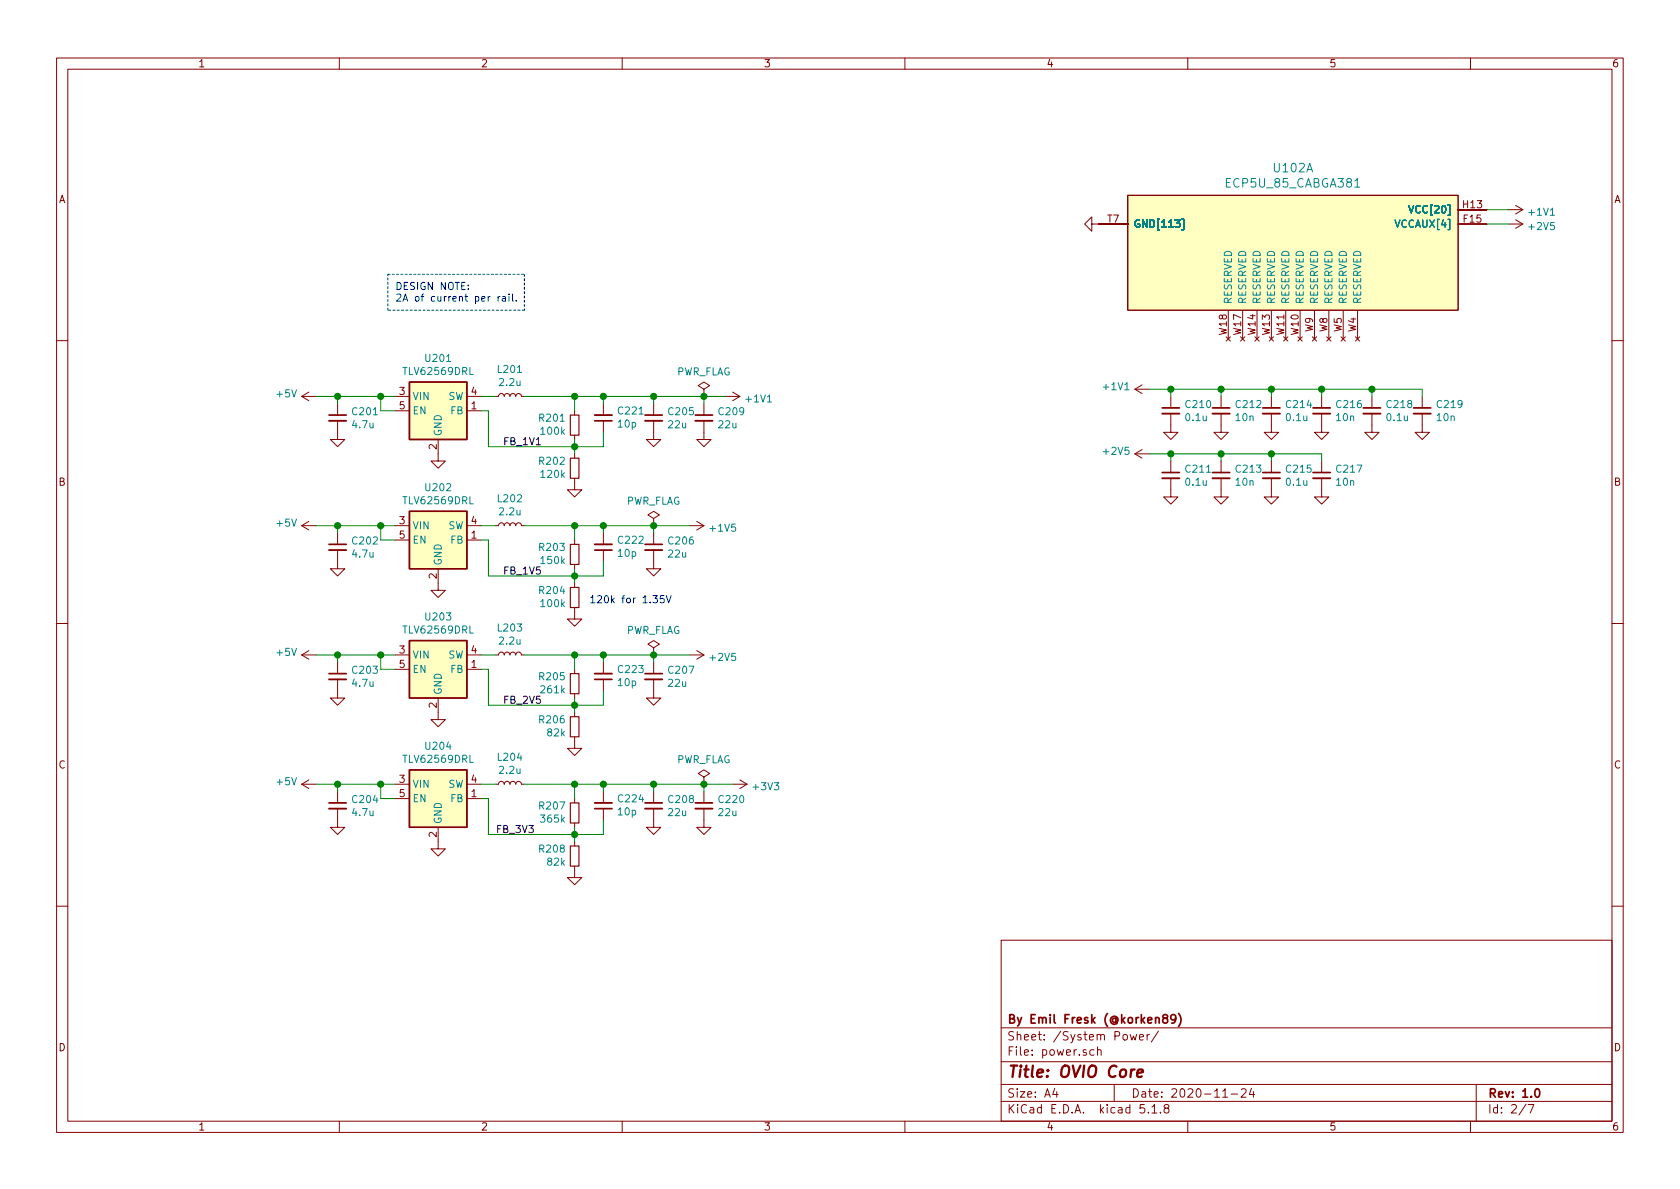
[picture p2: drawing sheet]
EESchema Schematic File Version 4
EELAYER 30 0
EELAYER END
$Descr A4 11693 8268
encoding utf-8
Sheet 2 7
Title "OVIO Core"
Date "2020-11-24"
Rev "1.0"
Comp "By Emil Fresk (@korken89)"
Comment1 ""
Comment2 ""
Comment3 ""
Comment4 ""
$EndDescr
$Comp
L Regulator_Switching:TLV62569DRL U201
U 1 1
P 3050 2850
F 0 "U201" H 3050 3217 50  0000 C CNN
F 1 "TLV62569DRL" H 3050 3126 50  0000 C CNN
F 2 "sot:SOT-563" H 3100 2600 50  0001 L CIN
F 3 "http://www.ti.com/lit/ds/symlink/tlv62569.pdf" H 2800 3300 50  0001 C CNN
	1    3050 2850
	1    0    0    -1  
$EndComp
$Comp
L Device:C_Small C?
U 1 1
P 4900 2900
AR Path="/60A28D29" Ref="C?"  Part="0" 
AR Path="/5D0C5174/60A28D29" Ref="C209"  Part="1" 
AR Path="/5D7D6E29/60A28D29" Ref="C?"  Part="1" 
F 0 "C209" H 4992 2946 50  0000 L CNN
F 1 "22u" H 4992 2855 50  0000 L CNN
F 2 "passive:C_0603" H 4900 2900 50  0001 C CNN
F 3 "~" H 4900 2900 50  0001 C CNN
	1    4900 2900
	1    0    0    -1  
$EndComp
$Comp
L Device:R_Small R?
U 1 1
P 4000 2950
AR Path="/5D80E8D8/60A2EF90" Ref="R?"  Part="1" 
AR Path="/5D421130/60A2EF90" Ref="R?"  Part="1" 
AR Path="/5D568428/60A2EF90" Ref="R?"  Part="1" 
AR Path="/60A2EF90" Ref="R?"  Part="1" 
AR Path="/5FCC988C/60A2EF90" Ref="R?"  Part="1" 
AR Path="/5D0C5174/60A2EF90" Ref="R201"  Part="1" 
F 0 "R201" H 3942 2904 50  0000 R CNN
F 1 "100k" H 3942 2995 50  0000 R CNN
F 2 "passive:R_0402" H 4000 2950 50  0001 C CNN
F 3 "~" H 4000 2950 50  0001 C CNN
	1    4000 2950
	1    0    0    1   
$EndComp
$Comp
L Device:R_Small R?
U 1 1
P 4000 3250
AR Path="/5D80E8D8/60A2FD5F" Ref="R?"  Part="1" 
AR Path="/5D421130/60A2FD5F" Ref="R?"  Part="1" 
AR Path="/5D568428/60A2FD5F" Ref="R?"  Part="1" 
AR Path="/60A2FD5F" Ref="R?"  Part="1" 
AR Path="/5FCC988C/60A2FD5F" Ref="R?"  Part="1" 
AR Path="/5D0C5174/60A2FD5F" Ref="R202"  Part="1" 
F 0 "R202" H 3942 3204 50  0000 R CNN
F 1 "120k" H 3942 3295 50  0000 R CNN
F 2 "passive:R_0402" H 4000 3250 50  0001 C CNN
F 3 "~" H 4000 3250 50  0001 C CNN
	1    4000 3250
	1    0    0    1   
$EndComp
Wire Wire Line
	3650 2750 4000 2750
Wire Wire Line
	3350 2750 3450 2750
Wire Wire Line
	4000 2850 4000 2750
Connection ~ 4000 2750
Wire Wire Line
	4000 2750 4200 2750
$Comp
L power:GND #PWR?
U 1 1
P 4000 3350
AR Path="/60A33E81" Ref="#PWR?"  Part="1" 
AR Path="/5D0C5174/60A33E81" Ref="#PWR0213"  Part="1" 
F 0 "#PWR0213" H 4000 3100 50  0001 C CNN
F 1 "GND" H 4005 3177 50  0001 C CNN
F 2 "" H 4000 3350 50  0001 C CNN
F 3 "" H 4000 3350 50  0001 C CNN
	1    4000 3350
	1    0    0    -1  
$EndComp
$Comp
L power:GND #PWR?
U 1 1
P 3050 3150
AR Path="/60A3409E" Ref="#PWR?"  Part="1" 
AR Path="/5D0C5174/60A3409E" Ref="#PWR0209"  Part="1" 
F 0 "#PWR0209" H 3050 2900 50  0001 C CNN
F 1 "GND" H 3055 2977 50  0001 C CNN
F 2 "" H 3050 3150 50  0001 C CNN
F 3 "" H 3050 3150 50  0001 C CNN
	1    3050 3150
	1    0    0    -1  
$EndComp
Wire Wire Line
	4000 3050 4000 3100
Wire Wire Line
	4000 3100 3400 3100
Wire Wire Line
	3400 3100 3400 2850
Wire Wire Line
	3400 2850 3350 2850
Connection ~ 4000 3100
Wire Wire Line
	4000 3100 4000 3150
$Comp
L Device:L_Small L201
U 1 1
P 3550 2750
F 0 "L201" V 3735 2750 50  0000 C CNN
F 1 "2.2u" V 3644 2750 50  0000 C CNN
F 2 "inductor:L_0806_2016Metric" H 3550 2750 50  0001 C CNN
F 3 "~" H 3550 2750 50  0001 C CNN
F 4 "‎CIGT201610EH2R2MNE‎" H 3550 2750 50  0001 C CNN "MFPN"
	1    3550 2750
	0    -1   -1   0   
$EndComp
Wire Wire Line
	2750 2850 2650 2850
Wire Wire Line
	2650 2850 2650 2750
Wire Wire Line
	2650 2750 2750 2750
Wire Wire Line
	2650 2750 2350 2750
Connection ~ 2650 2750
$Comp
L power:+1V1 #PWR0225
U 1 1
P 5050 2750
F 0 "#PWR0225" H 5050 2600 50  0001 C CNN
F 1 "+1V1" V 5065 2878 50  0000 L CNN
F 2 "" H 5050 2750 50  0001 C CNN
F 3 "" H 5050 2750 50  0001 C CNN
	1    5050 2750
	0    1    1    0   
$EndComp
$Comp
L power:+1V5 #PWR0221
U 1 1
P 4800 3650
F 0 "#PWR0221" H 4800 3500 50  0001 C CNN
F 1 "+1V5" V 4815 3778 50  0000 L CNN
F 2 "" H 4800 3650 50  0001 C CNN
F 3 "" H 4800 3650 50  0001 C CNN
	1    4800 3650
	0    1    1    0   
$EndComp
$Comp
L power:+2V5 #PWR0222
U 1 1
P 4800 4550
F 0 "#PWR0222" H 4800 4400 50  0001 C CNN
F 1 "+2V5" V 4815 4678 50  0000 L CNN
F 2 "" H 4800 4550 50  0001 C CNN
F 3 "" H 4800 4550 50  0001 C CNN
	1    4800 4550
	0    1    1    0   
$EndComp
$Comp
L power:+3V3 #PWR0223
U 1 1
P 5100 5450
F 0 "#PWR0223" H 5100 5300 50  0001 C CNN
F 1 "+3V3" V 5115 5578 50  0000 L CNN
F 2 "" H 5100 5450 50  0001 C CNN
F 3 "" H 5100 5450 50  0001 C CNN
	1    5100 5450
	0    1    1    0   
$EndComp
$Comp
L power:GND #PWR?
U 1 1
P 7650 1550
AR Path="/60AD8188" Ref="#PWR?"  Part="1" 
AR Path="/5D0C5174/60AD8188" Ref="#PWR0226"  Part="1" 
F 0 "#PWR0226" H 7650 1300 50  0001 C CNN
F 1 "GND" H 7655 1377 50  0001 C CNN
F 2 "" H 7650 1550 50  0001 C CNN
F 3 "" H 7650 1550 50  0001 C CNN
	1    7650 1550
	0    1    1    0   
$EndComp
$Comp
L power:+1V1 #PWR0227
U 1 1
P 10500 1450
F 0 "#PWR0227" H 10500 1300 50  0001 C CNN
F 1 "+1V1" V 10515 1578 50  0000 L CNN
F 2 "" H 10500 1450 50  0001 C CNN
F 3 "" H 10500 1450 50  0001 C CNN
	1    10500 1450
	0    1    1    0   
$EndComp
Wire Wire Line
	10500 1450 10350 1450
$Comp
L power:+2V5 #PWR0228
U 1 1
P 10500 1550
F 0 "#PWR0228" H 10500 1400 50  0001 C CNN
F 1 "+2V5" V 10515 1678 50  0000 L CNN
F 2 "" H 10500 1550 50  0001 C CNN
F 3 "" H 10500 1550 50  0001 C CNN
	1    10500 1550
	0    1    1    0   
$EndComp
Wire Wire Line
	10500 1550 10350 1550
$Comp
L power:+5V #PWR0201
U 1 1
P 2200 2750
F 0 "#PWR0201" H 2200 2600 50  0001 C CNN
F 1 "+5V" V 2215 2878 50  0000 L CNN
F 2 "" H 2200 2750 50  0001 C CNN
F 3 "" H 2200 2750 50  0001 C CNN
	1    2200 2750
	0    -1   -1   0   
$EndComp
$Comp
L Lattice_ECP5_FPGA:ECP5U_85_CABGA381 U?
U 1 1
P 9450 2350
AR Path="/5FE7BAD2" Ref="U?"  Part="1" 
AR Path="/5D0C5174/5FE7BAD2" Ref="U102"  Part="1" 
F 0 "U102" V 10637 1900 60  0000 C CNN
F 1 "ECP5U_85_CABGA381" V 10531 1900 60  0000 C CNN
F 2 "bga:caBGA_381_17x17" H 9600 2400 60  0001 R CNN
F 3 "" H 9600 2200 60  0001 R CNN
F 4 "ECP5U_85" H 9600 2300 60  0001 R CNN "manf#"
	1    9450 2350
	0    1    -1   0   
$EndComp
$Comp
L Device:C_Small C?
U 1 1
P 2350 2900
AR Path="/60AF7125" Ref="C?"  Part="0" 
AR Path="/5D0C5174/60AF7125" Ref="C201"  Part="1" 
AR Path="/5D421130/60AF7125" Ref="C?"  Part="1" 
AR Path="/5D568428/60AF7125" Ref="C?"  Part="1" 
AR Path="/5FCC988C/60AF7125" Ref="C?"  Part="1" 
F 0 "C201" H 2442 2946 50  0000 L CNN
F 1 "4.7u" H 2442 2855 50  0000 L CNN
F 2 "passive:C_0603" H 2350 2900 50  0001 C CNN
F 3 "~" H 2350 2900 50  0001 C CNN
	1    2350 2900
	1    0    0    -1  
$EndComp
Wire Wire Line
	2350 2800 2350 2750
Connection ~ 2350 2750
Wire Wire Line
	2350 2750 2200 2750
$Comp
L power:GND #PWR?
U 1 1
P 2350 3000
AR Path="/60AF79FC" Ref="#PWR?"  Part="1" 
AR Path="/5D0C5174/60AF79FC" Ref="#PWR0205"  Part="1" 
F 0 "#PWR0205" H 2350 2750 50  0001 C CNN
F 1 "GND" H 2355 2827 50  0001 C CNN
F 2 "" H 2350 3000 50  0001 C CNN
F 3 "" H 2350 3000 50  0001 C CNN
	1    2350 3000
	1    0    0    -1  
$EndComp
$Comp
L Device:C_Small C?
U 1 1
P 4550 2900
AR Path="/60AF80E5" Ref="C?"  Part="0" 
AR Path="/5D0C5174/60AF80E5" Ref="C205"  Part="1" 
AR Path="/5D7D6E29/60AF80E5" Ref="C?"  Part="1" 
F 0 "C205" H 4642 2946 50  0000 L CNN
F 1 "22u" H 4642 2855 50  0000 L CNN
F 2 "passive:C_0603" H 4550 2900 50  0001 C CNN
F 3 "~" H 4550 2900 50  0001 C CNN
	1    4550 2900
	1    0    0    -1  
$EndComp
$Comp
L power:GND #PWR?
U 1 1
P 4550 3000
AR Path="/60AF8FA7" Ref="#PWR?"  Part="1" 
AR Path="/5D0C5174/60AF8FA7" Ref="#PWR0217"  Part="1" 
F 0 "#PWR0217" H 4550 2750 50  0001 C CNN
F 1 "GND" H 4555 2827 50  0001 C CNN
F 2 "" H 4550 3000 50  0001 C CNN
F 3 "" H 4550 3000 50  0001 C CNN
	1    4550 3000
	1    0    0    -1  
$EndComp
$Comp
L power:GND #PWR?
U 1 1
P 4900 3000
AR Path="/60AF9281" Ref="#PWR?"  Part="1" 
AR Path="/5D0C5174/60AF9281" Ref="#PWR0224"  Part="1" 
F 0 "#PWR0224" H 4900 2750 50  0001 C CNN
F 1 "GND" H 4905 2827 50  0001 C CNN
F 2 "" H 4900 3000 50  0001 C CNN
F 3 "" H 4900 3000 50  0001 C CNN
	1    4900 3000
	1    0    0    -1  
$EndComp
Wire Wire Line
	4550 2800 4550 2750
Connection ~ 4550 2750
Wire Wire Line
	4550 2750 4900 2750
Wire Wire Line
	4900 2800 4900 2750
Connection ~ 4900 2750
Wire Wire Line
	4900 2750 5050 2750
$Comp
L Regulator_Switching:TLV62569DRL U202
U 1 1
P 3050 3750
F 0 "U202" H 3050 4117 50  0000 C CNN
F 1 "TLV62569DRL" H 3050 4026 50  0000 C CNN
F 2 "sot:SOT-563" H 3100 3500 50  0001 L CIN
F 3 "http://www.ti.com/lit/ds/symlink/tlv62569.pdf" H 2800 4200 50  0001 C CNN
	1    3050 3750
	1    0    0    -1  
$EndComp
$Comp
L Device:R_Small R?
U 1 1
P 4000 3850
AR Path="/5D80E8D8/60AFFDE3" Ref="R?"  Part="1" 
AR Path="/5D421130/60AFFDE3" Ref="R?"  Part="1" 
AR Path="/5D568428/60AFFDE3" Ref="R?"  Part="1" 
AR Path="/60AFFDE3" Ref="R?"  Part="1" 
AR Path="/5FCC988C/60AFFDE3" Ref="R?"  Part="1" 
AR Path="/5D0C5174/60AFFDE3" Ref="R203"  Part="1" 
F 0 "R203" H 3942 3804 50  0000 R CNN
F 1 "150k" H 3942 3895 50  0000 R CNN
F 2 "passive:R_0402" H 4000 3850 50  0001 C CNN
F 3 "~" H 4000 3850 50  0001 C CNN
	1    4000 3850
	1    0    0    1   
$EndComp
$Comp
L Device:R_Small R?
U 1 1
P 4000 4150
AR Path="/5D80E8D8/60AFFDE9" Ref="R?"  Part="1" 
AR Path="/5D421130/60AFFDE9" Ref="R?"  Part="1" 
AR Path="/5D568428/60AFFDE9" Ref="R?"  Part="1" 
AR Path="/60AFFDE9" Ref="R?"  Part="1" 
AR Path="/5FCC988C/60AFFDE9" Ref="R?"  Part="1" 
AR Path="/5D0C5174/60AFFDE9" Ref="R204"  Part="1" 
F 0 "R204" H 3942 4104 50  0000 R CNN
F 1 "100k" H 3942 4195 50  0000 R CNN
F 2 "passive:R_0402" H 4000 4150 50  0001 C CNN
F 3 "~" H 4000 4150 50  0001 C CNN
	1    4000 4150
	1    0    0    1   
$EndComp
Wire Wire Line
	3650 3650 4000 3650
Wire Wire Line
	3350 3650 3450 3650
Wire Wire Line
	4000 3750 4000 3650
Connection ~ 4000 3650
Wire Wire Line
	4000 3650 4200 3650
$Comp
L power:GND #PWR?
U 1 1
P 4000 4250
AR Path="/60AFFDF4" Ref="#PWR?"  Part="1" 
AR Path="/5D0C5174/60AFFDF4" Ref="#PWR0214"  Part="1" 
F 0 "#PWR0214" H 4000 4000 50  0001 C CNN
F 1 "GND" H 4005 4077 50  0001 C CNN
F 2 "" H 4000 4250 50  0001 C CNN
F 3 "" H 4000 4250 50  0001 C CNN
	1    4000 4250
	1    0    0    -1  
$EndComp
$Comp
L power:GND #PWR?
U 1 1
P 3050 4050
AR Path="/60AFFDFA" Ref="#PWR?"  Part="1" 
AR Path="/5D0C5174/60AFFDFA" Ref="#PWR0210"  Part="1" 
F 0 "#PWR0210" H 3050 3800 50  0001 C CNN
F 1 "GND" H 3055 3877 50  0001 C CNN
F 2 "" H 3050 4050 50  0001 C CNN
F 3 "" H 3050 4050 50  0001 C CNN
	1    3050 4050
	1    0    0    -1  
$EndComp
Wire Wire Line
	4000 3950 4000 4000
Wire Wire Line
	4000 4000 3400 4000
Wire Wire Line
	3400 4000 3400 3750
Wire Wire Line
	3400 3750 3350 3750
Connection ~ 4000 4000
Wire Wire Line
	4000 4000 4000 4050
$Comp
L Device:L_Small L202
U 1 1
P 3550 3650
F 0 "L202" V 3735 3650 50  0000 C CNN
F 1 "2.2u" V 3644 3650 50  0000 C CNN
F 2 "inductor:L_0806_2016Metric" H 3550 3650 50  0001 C CNN
F 3 "~" H 3550 3650 50  0001 C CNN
F 4 "‎CIGT201610EH2R2MNE‎" H 3550 3650 50  0001 C CNN "MFPN"
	1    3550 3650
	0    -1   -1   0   
$EndComp
Wire Wire Line
	2750 3750 2650 3750
Wire Wire Line
	2650 3750 2650 3650
Wire Wire Line
	2650 3650 2750 3650
Wire Wire Line
	2650 3650 2350 3650
Connection ~ 2650 3650
$Comp
L power:+5V #PWR0202
U 1 1
P 2200 3650
F 0 "#PWR0202" H 2200 3500 50  0001 C CNN
F 1 "+5V" V 2215 3778 50  0000 L CNN
F 2 "" H 2200 3650 50  0001 C CNN
F 3 "" H 2200 3650 50  0001 C CNN
	1    2200 3650
	0    -1   -1   0   
$EndComp
$Comp
L Device:C_Small C?
U 1 1
P 2350 3800
AR Path="/60AFFE1D" Ref="C?"  Part="0" 
AR Path="/5D0C5174/60AFFE1D" Ref="C202"  Part="1" 
AR Path="/5D421130/60AFFE1D" Ref="C?"  Part="1" 
AR Path="/5D568428/60AFFE1D" Ref="C?"  Part="1" 
AR Path="/5FCC988C/60AFFE1D" Ref="C?"  Part="1" 
F 0 "C202" H 2442 3846 50  0000 L CNN
F 1 "4.7u" H 2442 3755 50  0000 L CNN
F 2 "passive:C_0603" H 2350 3800 50  0001 C CNN
F 3 "~" H 2350 3800 50  0001 C CNN
	1    2350 3800
	1    0    0    -1  
$EndComp
Wire Wire Line
	2350 3700 2350 3650
Connection ~ 2350 3650
Wire Wire Line
	2350 3650 2200 3650
$Comp
L power:GND #PWR?
U 1 1
P 2350 3900
AR Path="/60AFFE26" Ref="#PWR?"  Part="1" 
AR Path="/5D0C5174/60AFFE26" Ref="#PWR0206"  Part="1" 
F 0 "#PWR0206" H 2350 3650 50  0001 C CNN
F 1 "GND" H 2355 3727 50  0001 C CNN
F 2 "" H 2350 3900 50  0001 C CNN
F 3 "" H 2350 3900 50  0001 C CNN
	1    2350 3900
	1    0    0    -1  
$EndComp
$Comp
L Device:C_Small C?
U 1 1
P 4550 3800
AR Path="/60AFFE2C" Ref="C?"  Part="0" 
AR Path="/5D0C5174/60AFFE2C" Ref="C206"  Part="1" 
AR Path="/5D7D6E29/60AFFE2C" Ref="C?"  Part="1" 
F 0 "C206" H 4642 3846 50  0000 L CNN
F 1 "22u" H 4642 3755 50  0000 L CNN
F 2 "passive:C_0603" H 4550 3800 50  0001 C CNN
F 3 "~" H 4550 3800 50  0001 C CNN
	1    4550 3800
	1    0    0    -1  
$EndComp
$Comp
L power:GND #PWR?
U 1 1
P 4550 3900
AR Path="/60AFFE32" Ref="#PWR?"  Part="1" 
AR Path="/5D0C5174/60AFFE32" Ref="#PWR0218"  Part="1" 
F 0 "#PWR0218" H 4550 3650 50  0001 C CNN
F 1 "GND" H 4555 3727 50  0001 C CNN
F 2 "" H 4550 3900 50  0001 C CNN
F 3 "" H 4550 3900 50  0001 C CNN
	1    4550 3900
	1    0    0    -1  
$EndComp
Wire Wire Line
	4550 3700 4550 3650
$Comp
L Regulator_Switching:TLV62569DRL U203
U 1 1
P 3050 4650
F 0 "U203" H 3050 5017 50  0000 C CNN
F 1 "TLV62569DRL" H 3050 4926 50  0000 C CNN
F 2 "sot:SOT-563" H 3100 4400 50  0001 L CIN
F 3 "http://www.ti.com/lit/ds/symlink/tlv62569.pdf" H 2800 5100 50  0001 C CNN
	1    3050 4650
	1    0    0    -1  
$EndComp
$Comp
L Device:R_Small R?
U 1 1
P 4000 4750
AR Path="/5D80E8D8/60B063D3" Ref="R?"  Part="1" 
AR Path="/5D421130/60B063D3" Ref="R?"  Part="1" 
AR Path="/5D568428/60B063D3" Ref="R?"  Part="1" 
AR Path="/60B063D3" Ref="R?"  Part="1" 
AR Path="/5FCC988C/60B063D3" Ref="R?"  Part="1" 
AR Path="/5D0C5174/60B063D3" Ref="R205"  Part="1" 
F 0 "R205" H 3942 4704 50  0000 R CNN
F 1 "261k" H 3942 4795 50  0000 R CNN
F 2 "passive:R_0402" H 4000 4750 50  0001 C CNN
F 3 "~" H 4000 4750 50  0001 C CNN
	1    4000 4750
	1    0    0    1   
$EndComp
$Comp
L Device:R_Small R?
U 1 1
P 4000 5050
AR Path="/5D80E8D8/60B063D9" Ref="R?"  Part="1" 
AR Path="/5D421130/60B063D9" Ref="R?"  Part="1" 
AR Path="/5D568428/60B063D9" Ref="R?"  Part="1" 
AR Path="/60B063D9" Ref="R?"  Part="1" 
AR Path="/5FCC988C/60B063D9" Ref="R?"  Part="1" 
AR Path="/5D0C5174/60B063D9" Ref="R206"  Part="1" 
F 0 "R206" H 3942 5004 50  0000 R CNN
F 1 "82k" H 3942 5095 50  0000 R CNN
F 2 "passive:R_0402" H 4000 5050 50  0001 C CNN
F 3 "~" H 4000 5050 50  0001 C CNN
	1    4000 5050
	1    0    0    1   
$EndComp
Wire Wire Line
	3650 4550 4000 4550
Wire Wire Line
	3350 4550 3450 4550
Wire Wire Line
	4000 4650 4000 4550
Connection ~ 4000 4550
Wire Wire Line
	4000 4550 4200 4550
$Comp
L power:GND #PWR?
U 1 1
P 4000 5150
AR Path="/60B063E4" Ref="#PWR?"  Part="1" 
AR Path="/5D0C5174/60B063E4" Ref="#PWR0215"  Part="1" 
F 0 "#PWR0215" H 4000 4900 50  0001 C CNN
F 1 "GND" H 4005 4977 50  0001 C CNN
F 2 "" H 4000 5150 50  0001 C CNN
F 3 "" H 4000 5150 50  0001 C CNN
	1    4000 5150
	1    0    0    -1  
$EndComp
$Comp
L power:GND #PWR?
U 1 1
P 3050 4950
AR Path="/60B063EA" Ref="#PWR?"  Part="1" 
AR Path="/5D0C5174/60B063EA" Ref="#PWR0211"  Part="1" 
F 0 "#PWR0211" H 3050 4700 50  0001 C CNN
F 1 "GND" H 3055 4777 50  0001 C CNN
F 2 "" H 3050 4950 50  0001 C CNN
F 3 "" H 3050 4950 50  0001 C CNN
	1    3050 4950
	1    0    0    -1  
$EndComp
Wire Wire Line
	4000 4850 4000 4900
Wire Wire Line
	4000 4900 3400 4900
Wire Wire Line
	3400 4900 3400 4650
Wire Wire Line
	3400 4650 3350 4650
Connection ~ 4000 4900
Wire Wire Line
	4000 4900 4000 4950
$Comp
L Device:L_Small L203
U 1 1
P 3550 4550
F 0 "L203" V 3735 4550 50  0000 C CNN
F 1 "2.2u" V 3644 4550 50  0000 C CNN
F 2 "inductor:L_0806_2016Metric" H 3550 4550 50  0001 C CNN
F 3 "~" H 3550 4550 50  0001 C CNN
F 4 "‎CIGT201610EH2R2MNE‎" H 3550 4550 50  0001 C CNN "MFPN"
	1    3550 4550
	0    -1   -1   0   
$EndComp
Wire Wire Line
	2750 4650 2650 4650
Wire Wire Line
	2650 4650 2650 4550
Wire Wire Line
	2650 4550 2750 4550
Wire Wire Line
	2650 4550 2350 4550
Connection ~ 2650 4550
$Comp
L power:+5V #PWR0203
U 1 1
P 2200 4550
F 0 "#PWR0203" H 2200 4400 50  0001 C CNN
F 1 "+5V" V 2215 4678 50  0000 L CNN
F 2 "" H 2200 4550 50  0001 C CNN
F 3 "" H 2200 4550 50  0001 C CNN
	1    2200 4550
	0    -1   -1   0   
$EndComp
$Comp
L Device:C_Small C?
U 1 1
P 2350 4700
AR Path="/60B06407" Ref="C?"  Part="0" 
AR Path="/5D0C5174/60B06407" Ref="C203"  Part="1" 
AR Path="/5D421130/60B06407" Ref="C?"  Part="1" 
AR Path="/5D568428/60B06407" Ref="C?"  Part="1" 
AR Path="/5FCC988C/60B06407" Ref="C?"  Part="1" 
F 0 "C203" H 2442 4746 50  0000 L CNN
F 1 "4.7u" H 2442 4655 50  0000 L CNN
F 2 "passive:C_0603" H 2350 4700 50  0001 C CNN
F 3 "~" H 2350 4700 50  0001 C CNN
	1    2350 4700
	1    0    0    -1  
$EndComp
Wire Wire Line
	2350 4600 2350 4550
Connection ~ 2350 4550
Wire Wire Line
	2350 4550 2200 4550
$Comp
L power:GND #PWR?
U 1 1
P 2350 4800
AR Path="/60B06410" Ref="#PWR?"  Part="1" 
AR Path="/5D0C5174/60B06410" Ref="#PWR0207"  Part="1" 
F 0 "#PWR0207" H 2350 4550 50  0001 C CNN
F 1 "GND" H 2355 4627 50  0001 C CNN
F 2 "" H 2350 4800 50  0001 C CNN
F 3 "" H 2350 4800 50  0001 C CNN
	1    2350 4800
	1    0    0    -1  
$EndComp
$Comp
L Device:C_Small C?
U 1 1
P 4550 4700
AR Path="/60B06416" Ref="C?"  Part="0" 
AR Path="/5D0C5174/60B06416" Ref="C207"  Part="1" 
AR Path="/5D7D6E29/60B06416" Ref="C?"  Part="1" 
F 0 "C207" H 4642 4746 50  0000 L CNN
F 1 "22u" H 4642 4655 50  0000 L CNN
F 2 "passive:C_0603" H 4550 4700 50  0001 C CNN
F 3 "~" H 4550 4700 50  0001 C CNN
	1    4550 4700
	1    0    0    -1  
$EndComp
$Comp
L power:GND #PWR?
U 1 1
P 4550 4800
AR Path="/60B0641C" Ref="#PWR?"  Part="1" 
AR Path="/5D0C5174/60B0641C" Ref="#PWR0219"  Part="1" 
F 0 "#PWR0219" H 4550 4550 50  0001 C CNN
F 1 "GND" H 4555 4627 50  0001 C CNN
F 2 "" H 4550 4800 50  0001 C CNN
F 3 "" H 4550 4800 50  0001 C CNN
	1    4550 4800
	1    0    0    -1  
$EndComp
Wire Wire Line
	4550 4600 4550 4550
$Comp
L Regulator_Switching:TLV62569DRL U204
U 1 1
P 3050 5550
F 0 "U204" H 3050 5917 50  0000 C CNN
F 1 "TLV62569DRL" H 3050 5826 50  0000 C CNN
F 2 "sot:SOT-563" H 3100 5300 50  0001 L CIN
F 3 "http://www.ti.com/lit/ds/symlink/tlv62569.pdf" H 2800 6000 50  0001 C CNN
	1    3050 5550
	1    0    0    -1  
$EndComp
$Comp
L Device:R_Small R?
U 1 1
P 4000 5650
AR Path="/5D80E8D8/60B0A008" Ref="R?"  Part="1" 
AR Path="/5D421130/60B0A008" Ref="R?"  Part="1" 
AR Path="/5D568428/60B0A008" Ref="R?"  Part="1" 
AR Path="/60B0A008" Ref="R?"  Part="1" 
AR Path="/5FCC988C/60B0A008" Ref="R?"  Part="1" 
AR Path="/5D0C5174/60B0A008" Ref="R207"  Part="1" 
F 0 "R207" H 3942 5604 50  0000 R CNN
F 1 "365k" H 3942 5695 50  0000 R CNN
F 2 "passive:R_0402" H 4000 5650 50  0001 C CNN
F 3 "~" H 4000 5650 50  0001 C CNN
	1    4000 5650
	1    0    0    1   
$EndComp
Wire Wire Line
	3650 5450 4000 5450
Wire Wire Line
	3350 5450 3450 5450
Wire Wire Line
	4000 5550 4000 5450
Connection ~ 4000 5450
Wire Wire Line
	4000 5450 4200 5450
$Comp
L power:GND #PWR?
U 1 1
P 4000 6050
AR Path="/60B0A019" Ref="#PWR?"  Part="1" 
AR Path="/5D0C5174/60B0A019" Ref="#PWR0216"  Part="1" 
F 0 "#PWR0216" H 4000 5800 50  0001 C CNN
F 1 "GND" H 4005 5877 50  0001 C CNN
F 2 "" H 4000 6050 50  0001 C CNN
F 3 "" H 4000 6050 50  0001 C CNN
	1    4000 6050
	1    0    0    -1  
$EndComp
$Comp
L power:GND #PWR?
U 1 1
P 3050 5850
AR Path="/60B0A01F" Ref="#PWR?"  Part="1" 
AR Path="/5D0C5174/60B0A01F" Ref="#PWR0212"  Part="1" 
F 0 "#PWR0212" H 3050 5600 50  0001 C CNN
F 1 "GND" H 3055 5677 50  0001 C CNN
F 2 "" H 3050 5850 50  0001 C CNN
F 3 "" H 3050 5850 50  0001 C CNN
	1    3050 5850
	1    0    0    -1  
$EndComp
Wire Wire Line
	4000 5750 4000 5800
Wire Wire Line
	4000 5800 3400 5800
Wire Wire Line
	3400 5800 3400 5550
Wire Wire Line
	3400 5550 3350 5550
Connection ~ 4000 5800
Wire Wire Line
	4000 5800 4000 5850
$Comp
L Device:L_Small L204
U 1 1
P 3550 5450
F 0 "L204" V 3735 5450 50  0000 C CNN
F 1 "2.2u" V 3644 5450 50  0000 C CNN
F 2 "inductor:L_0806_2016Metric" H 3550 5450 50  0001 C CNN
F 3 "~" H 3550 5450 50  0001 C CNN
F 4 "‎CIGT201610EH2R2MNE‎" H 3550 5450 50  0001 C CNN "MFPN"
	1    3550 5450
	0    -1   -1   0   
$EndComp
Wire Wire Line
	2750 5550 2650 5550
Wire Wire Line
	2650 5550 2650 5450
Wire Wire Line
	2650 5450 2750 5450
Wire Wire Line
	2650 5450 2350 5450
Connection ~ 2650 5450
$Comp
L power:+5V #PWR0204
U 1 1
P 2200 5450
F 0 "#PWR0204" H 2200 5300 50  0001 C CNN
F 1 "+5V" V 2215 5578 50  0000 L CNN
F 2 "" H 2200 5450 50  0001 C CNN
F 3 "" H 2200 5450 50  0001 C CNN
	1    2200 5450
	0    -1   -1   0   
$EndComp
$Comp
L Device:C_Small C?
U 1 1
P 2350 5600
AR Path="/60B0A03C" Ref="C?"  Part="0" 
AR Path="/5D0C5174/60B0A03C" Ref="C204"  Part="1" 
AR Path="/5D421130/60B0A03C" Ref="C?"  Part="1" 
AR Path="/5D568428/60B0A03C" Ref="C?"  Part="1" 
AR Path="/5FCC988C/60B0A03C" Ref="C?"  Part="1" 
F 0 "C204" H 2442 5646 50  0000 L CNN
F 1 "4.7u" H 2442 5555 50  0000 L CNN
F 2 "passive:C_0603" H 2350 5600 50  0001 C CNN
F 3 "~" H 2350 5600 50  0001 C CNN
	1    2350 5600
	1    0    0    -1  
$EndComp
Wire Wire Line
	2350 5500 2350 5450
Connection ~ 2350 5450
Wire Wire Line
	2350 5450 2200 5450
$Comp
L power:GND #PWR?
U 1 1
P 2350 5700
AR Path="/60B0A045" Ref="#PWR?"  Part="1" 
AR Path="/5D0C5174/60B0A045" Ref="#PWR0208"  Part="1" 
F 0 "#PWR0208" H 2350 5450 50  0001 C CNN
F 1 "GND" H 2355 5527 50  0001 C CNN
F 2 "" H 2350 5700 50  0001 C CNN
F 3 "" H 2350 5700 50  0001 C CNN
	1    2350 5700
	1    0    0    -1  
$EndComp
$Comp
L Device:C_Small C?
U 1 1
P 4550 5600
AR Path="/60B0A04B" Ref="C?"  Part="0" 
AR Path="/5D0C5174/60B0A04B" Ref="C208"  Part="1" 
AR Path="/5D7D6E29/60B0A04B" Ref="C?"  Part="1" 
F 0 "C208" H 4642 5646 50  0000 L CNN
F 1 "22u" H 4642 5555 50  0000 L CNN
F 2 "passive:C_0603" H 4550 5600 50  0001 C CNN
F 3 "~" H 4550 5600 50  0001 C CNN
	1    4550 5600
	1    0    0    -1  
$EndComp
$Comp
L power:GND #PWR?
U 1 1
P 4550 5700
AR Path="/60B0A051" Ref="#PWR?"  Part="1" 
AR Path="/5D0C5174/60B0A051" Ref="#PWR0220"  Part="1" 
F 0 "#PWR0220" H 4550 5450 50  0001 C CNN
F 1 "GND" H 4555 5527 50  0001 C CNN
F 2 "" H 4550 5700 50  0001 C CNN
F 3 "" H 4550 5700 50  0001 C CNN
	1    4550 5700
	1    0    0    -1  
$EndComp
Wire Wire Line
	4550 5500 4550 5450
Wire Wire Line
	4550 3650 4800 3650
Connection ~ 4550 3650
Wire Wire Line
	4800 4550 4550 4550
Connection ~ 4550 4550
Wire Wire Line
	5100 5450 4900 5450
Connection ~ 4550 5450
$Comp
L Device:C_Small C?
U 1 1
P 8150 2850
AR Path="/61316B1C" Ref="C?"  Part="0" 
AR Path="/5D0C5174/61316B1C" Ref="C210"  Part="1" 
AR Path="/5D7D6E29/61316B1C" Ref="C?"  Part="1" 
F 0 "C210" H 8242 2896 50  0000 L CNN
F 1 "0.1u" H 8242 2805 50  0000 L CNN
F 2 "passive:C_0402" H 8150 2850 50  0001 C CNN
F 3 "~" H 8150 2850 50  0001 C CNN
	1    8150 2850
	1    0    0    -1  
$EndComp
$Comp
L Device:C_Small C?
U 1 1
P 8500 2850
AR Path="/61316B22" Ref="C?"  Part="0" 
AR Path="/5D0C5174/61316B22" Ref="C212"  Part="1" 
AR Path="/5D7D6E29/61316B22" Ref="C?"  Part="1" 
F 0 "C212" H 8592 2896 50  0000 L CNN
F 1 "10n" H 8592 2805 50  0000 L CNN
F 2 "passive:C_0402" H 8500 2850 50  0001 C CNN
F 3 "~" H 8500 2850 50  0001 C CNN
	1    8500 2850
	1    0    0    -1  
$EndComp
$Comp
L power:GND #PWR?
U 1 1
P 8150 2950
AR Path="/61316B28" Ref="#PWR?"  Part="1" 
AR Path="/5D0C5174/61316B28" Ref="#PWR0231"  Part="1" 
AR Path="/5D7D6E29/61316B28" Ref="#PWR?"  Part="1" 
F 0 "#PWR0231" H 8150 2700 50  0001 C CNN
F 1 "GND" H 8155 2777 50  0001 C CNN
F 2 "" H 8150 2950 50  0001 C CNN
F 3 "" H 8150 2950 50  0001 C CNN
	1    8150 2950
	1    0    0    -1  
$EndComp
$Comp
L power:GND #PWR?
U 1 1
P 8500 2950
AR Path="/61316B2E" Ref="#PWR?"  Part="1" 
AR Path="/5D0C5174/61316B2E" Ref="#PWR0233"  Part="1" 
AR Path="/5D7D6E29/61316B2E" Ref="#PWR?"  Part="1" 
F 0 "#PWR0233" H 8500 2700 50  0001 C CNN
F 1 "GND" H 8505 2777 50  0001 C CNN
F 2 "" H 8500 2950 50  0001 C CNN
F 3 "" H 8500 2950 50  0001 C CNN
	1    8500 2950
	1    0    0    -1  
$EndComp
$Comp
L Device:C_Small C?
U 1 1
P 8850 2850
AR Path="/61316B34" Ref="C?"  Part="0" 
AR Path="/5D0C5174/61316B34" Ref="C214"  Part="1" 
AR Path="/5D7D6E29/61316B34" Ref="C?"  Part="1" 
F 0 "C214" H 8942 2896 50  0000 L CNN
F 1 "0.1u" H 8942 2805 50  0000 L CNN
F 2 "passive:C_0402" H 8850 2850 50  0001 C CNN
F 3 "~" H 8850 2850 50  0001 C CNN
	1    8850 2850
	1    0    0    -1  
$EndComp
$Comp
L Device:C_Small C?
U 1 1
P 9200 2850
AR Path="/61316B3A" Ref="C?"  Part="0" 
AR Path="/5D0C5174/61316B3A" Ref="C216"  Part="1" 
AR Path="/5D7D6E29/61316B3A" Ref="C?"  Part="1" 
F 0 "C216" H 9292 2896 50  0000 L CNN
F 1 "10n" H 9292 2805 50  0000 L CNN
F 2 "passive:C_0402" H 9200 2850 50  0001 C CNN
F 3 "~" H 9200 2850 50  0001 C CNN
	1    9200 2850
	1    0    0    -1  
$EndComp
$Comp
L power:GND #PWR?
U 1 1
P 8850 2950
AR Path="/61316B40" Ref="#PWR?"  Part="1" 
AR Path="/5D0C5174/61316B40" Ref="#PWR0235"  Part="1" 
AR Path="/5D7D6E29/61316B40" Ref="#PWR?"  Part="1" 
F 0 "#PWR0235" H 8850 2700 50  0001 C CNN
F 1 "GND" H 8855 2777 50  0001 C CNN
F 2 "" H 8850 2950 50  0001 C CNN
F 3 "" H 8850 2950 50  0001 C CNN
	1    8850 2950
	1    0    0    -1  
$EndComp
$Comp
L power:GND #PWR?
U 1 1
P 9200 2950
AR Path="/61316B46" Ref="#PWR?"  Part="1" 
AR Path="/5D0C5174/61316B46" Ref="#PWR0237"  Part="1" 
AR Path="/5D7D6E29/61316B46" Ref="#PWR?"  Part="1" 
F 0 "#PWR0237" H 9200 2700 50  0001 C CNN
F 1 "GND" H 9205 2777 50  0001 C CNN
F 2 "" H 9200 2950 50  0001 C CNN
F 3 "" H 9200 2950 50  0001 C CNN
	1    9200 2950
	1    0    0    -1  
$EndComp
$Comp
L Device:C_Small C?
U 1 1
P 9550 2850
AR Path="/61316B4C" Ref="C?"  Part="0" 
AR Path="/5D0C5174/61316B4C" Ref="C218"  Part="1" 
AR Path="/5D7D6E29/61316B4C" Ref="C?"  Part="1" 
F 0 "C218" H 9642 2896 50  0000 L CNN
F 1 "0.1u" H 9642 2805 50  0000 L CNN
F 2 "passive:C_0402" H 9550 2850 50  0001 C CNN
F 3 "~" H 9550 2850 50  0001 C CNN
	1    9550 2850
	1    0    0    -1  
$EndComp
$Comp
L Device:C_Small C?
U 1 1
P 9900 2850
AR Path="/61316B52" Ref="C?"  Part="0" 
AR Path="/5D0C5174/61316B52" Ref="C219"  Part="1" 
AR Path="/5D7D6E29/61316B52" Ref="C?"  Part="1" 
F 0 "C219" H 9992 2896 50  0000 L CNN
F 1 "10n" H 9992 2805 50  0000 L CNN
F 2 "passive:C_0402" H 9900 2850 50  0001 C CNN
F 3 "~" H 9900 2850 50  0001 C CNN
	1    9900 2850
	1    0    0    -1  
$EndComp
$Comp
L power:GND #PWR?
U 1 1
P 9550 2950
AR Path="/61316B58" Ref="#PWR?"  Part="1" 
AR Path="/5D0C5174/61316B58" Ref="#PWR0239"  Part="1" 
AR Path="/5D7D6E29/61316B58" Ref="#PWR?"  Part="1" 
F 0 "#PWR0239" H 9550 2700 50  0001 C CNN
F 1 "GND" H 9555 2777 50  0001 C CNN
F 2 "" H 9550 2950 50  0001 C CNN
F 3 "" H 9550 2950 50  0001 C CNN
	1    9550 2950
	1    0    0    -1  
$EndComp
$Comp
L power:GND #PWR?
U 1 1
P 9900 2950
AR Path="/61316B5E" Ref="#PWR?"  Part="1" 
AR Path="/5D0C5174/61316B5E" Ref="#PWR0240"  Part="1" 
AR Path="/5D7D6E29/61316B5E" Ref="#PWR?"  Part="1" 
F 0 "#PWR0240" H 9900 2700 50  0001 C CNN
F 1 "GND" H 9905 2777 50  0001 C CNN
F 2 "" H 9900 2950 50  0001 C CNN
F 3 "" H 9900 2950 50  0001 C CNN
	1    9900 2950
	1    0    0    -1  
$EndComp
Wire Wire Line
	9900 2700 9900 2750
Wire Wire Line
	9550 2750 9550 2700
Connection ~ 9550 2700
Wire Wire Line
	9550 2700 9900 2700
Wire Wire Line
	9200 2750 9200 2700
Connection ~ 9200 2700
Wire Wire Line
	9200 2700 9550 2700
Wire Wire Line
	8850 2750 8850 2700
Connection ~ 8850 2700
Wire Wire Line
	8850 2700 9200 2700
Wire Wire Line
	8500 2750 8500 2700
Connection ~ 8500 2700
Wire Wire Line
	8500 2700 8850 2700
Wire Wire Line
	8150 2750 8150 2700
Connection ~ 8150 2700
Wire Wire Line
	8150 2700 8500 2700
Wire Wire Line
	8000 2700 8150 2700
$Comp
L Device:C_Small C?
U 1 1
P 8150 3300
AR Path="/6131BEB5" Ref="C?"  Part="0" 
AR Path="/5D0C5174/6131BEB5" Ref="C211"  Part="1" 
AR Path="/5D7D6E29/6131BEB5" Ref="C?"  Part="1" 
F 0 "C211" H 8242 3346 50  0000 L CNN
F 1 "0.1u" H 8242 3255 50  0000 L CNN
F 2 "passive:C_0402" H 8150 3300 50  0001 C CNN
F 3 "~" H 8150 3300 50  0001 C CNN
	1    8150 3300
	1    0    0    -1  
$EndComp
$Comp
L Device:C_Small C?
U 1 1
P 8500 3300
AR Path="/6131BEBB" Ref="C?"  Part="0" 
AR Path="/5D0C5174/6131BEBB" Ref="C213"  Part="1" 
AR Path="/5D7D6E29/6131BEBB" Ref="C?"  Part="1" 
F 0 "C213" H 8592 3346 50  0000 L CNN
F 1 "10n" H 8592 3255 50  0000 L CNN
F 2 "passive:C_0402" H 8500 3300 50  0001 C CNN
F 3 "~" H 8500 3300 50  0001 C CNN
	1    8500 3300
	1    0    0    -1  
$EndComp
$Comp
L power:GND #PWR?
U 1 1
P 8150 3400
AR Path="/6131BEC1" Ref="#PWR?"  Part="1" 
AR Path="/5D0C5174/6131BEC1" Ref="#PWR0232"  Part="1" 
AR Path="/5D7D6E29/6131BEC1" Ref="#PWR?"  Part="1" 
F 0 "#PWR0232" H 8150 3150 50  0001 C CNN
F 1 "GND" H 8155 3227 50  0001 C CNN
F 2 "" H 8150 3400 50  0001 C CNN
F 3 "" H 8150 3400 50  0001 C CNN
	1    8150 3400
	1    0    0    -1  
$EndComp
$Comp
L power:GND #PWR?
U 1 1
P 8500 3400
AR Path="/6131BEC7" Ref="#PWR?"  Part="1" 
AR Path="/5D0C5174/6131BEC7" Ref="#PWR0234"  Part="1" 
AR Path="/5D7D6E29/6131BEC7" Ref="#PWR?"  Part="1" 
F 0 "#PWR0234" H 8500 3150 50  0001 C CNN
F 1 "GND" H 8505 3227 50  0001 C CNN
F 2 "" H 8500 3400 50  0001 C CNN
F 3 "" H 8500 3400 50  0001 C CNN
	1    8500 3400
	1    0    0    -1  
$EndComp
$Comp
L Device:C_Small C?
U 1 1
P 8850 3300
AR Path="/6131BECD" Ref="C?"  Part="0" 
AR Path="/5D0C5174/6131BECD" Ref="C215"  Part="1" 
AR Path="/5D7D6E29/6131BECD" Ref="C?"  Part="1" 
F 0 "C215" H 8942 3346 50  0000 L CNN
F 1 "0.1u" H 8942 3255 50  0000 L CNN
F 2 "passive:C_0402" H 8850 3300 50  0001 C CNN
F 3 "~" H 8850 3300 50  0001 C CNN
	1    8850 3300
	1    0    0    -1  
$EndComp
$Comp
L Device:C_Small C?
U 1 1
P 9200 3300
AR Path="/6131BED3" Ref="C?"  Part="0" 
AR Path="/5D0C5174/6131BED3" Ref="C217"  Part="1" 
AR Path="/5D7D6E29/6131BED3" Ref="C?"  Part="1" 
F 0 "C217" H 9292 3346 50  0000 L CNN
F 1 "10n" H 9292 3255 50  0000 L CNN
F 2 "passive:C_0402" H 9200 3300 50  0001 C CNN
F 3 "~" H 9200 3300 50  0001 C CNN
	1    9200 3300
	1    0    0    -1  
$EndComp
$Comp
L power:GND #PWR?
U 1 1
P 8850 3400
AR Path="/6131BED9" Ref="#PWR?"  Part="1" 
AR Path="/5D0C5174/6131BED9" Ref="#PWR0236"  Part="1" 
AR Path="/5D7D6E29/6131BED9" Ref="#PWR?"  Part="1" 
F 0 "#PWR0236" H 8850 3150 50  0001 C CNN
F 1 "GND" H 8855 3227 50  0001 C CNN
F 2 "" H 8850 3400 50  0001 C CNN
F 3 "" H 8850 3400 50  0001 C CNN
	1    8850 3400
	1    0    0    -1  
$EndComp
$Comp
L power:GND #PWR?
U 1 1
P 9200 3400
AR Path="/6131BEDF" Ref="#PWR?"  Part="1" 
AR Path="/5D0C5174/6131BEDF" Ref="#PWR0238"  Part="1" 
AR Path="/5D7D6E29/6131BEDF" Ref="#PWR?"  Part="1" 
F 0 "#PWR0238" H 9200 3150 50  0001 C CNN
F 1 "GND" H 9205 3227 50  0001 C CNN
F 2 "" H 9200 3400 50  0001 C CNN
F 3 "" H 9200 3400 50  0001 C CNN
	1    9200 3400
	1    0    0    -1  
$EndComp
Wire Wire Line
	9200 3200 9200 3150
Wire Wire Line
	8850 3200 8850 3150
Connection ~ 8850 3150
Wire Wire Line
	8850 3150 9200 3150
Wire Wire Line
	8500 3200 8500 3150
Connection ~ 8500 3150
Wire Wire Line
	8500 3150 8850 3150
Wire Wire Line
	8150 3200 8150 3150
Connection ~ 8150 3150
Wire Wire Line
	8150 3150 8500 3150
Wire Wire Line
	8000 3150 8150 3150
$Comp
L power:+2V5 #PWR0230
U 1 1
P 8000 3150
F 0 "#PWR0230" H 8000 3000 50  0001 C CNN
F 1 "+2V5" V 8015 3278 50  0000 L CNN
F 2 "" H 8000 3150 50  0001 C CNN
F 3 "" H 8000 3150 50  0001 C CNN
	1    8000 3150
	0    -1   -1   0   
$EndComp
$Comp
L power:+1V1 #PWR0229
U 1 1
P 8000 2700
F 0 "#PWR0229" H 8000 2550 50  0001 C CNN
F 1 "+1V1" V 8015 2828 50  0000 L CNN
F 2 "" H 8000 2700 50  0001 C CNN
F 3 "" H 8000 2700 50  0001 C CNN
	1    8000 2700
	0    -1   -1   0   
$EndComp
Text Label 3500 3100 0    50   ~ 0
FB_1V1
Text Label 3500 4000 0    50   ~ 0
FB_1V5
Text Label 3500 4900 0    50   ~ 0
FB_2V5
Text Label 3450 5800 0    50   ~ 0
FB_3V3
$Comp
L Device:C_Small C?
U 1 1
P 4900 5600
AR Path="/5FFDB433" Ref="C?"  Part="0" 
AR Path="/5D0C5174/5FFDB433" Ref="C220"  Part="1" 
AR Path="/5D7D6E29/5FFDB433" Ref="C?"  Part="1" 
F 0 "C220" H 4992 5646 50  0000 L CNN
F 1 "22u" H 4992 5555 50  0000 L CNN
F 2 "passive:C_0603" H 4900 5600 50  0001 C CNN
F 3 "~" H 4900 5600 50  0001 C CNN
	1    4900 5600
	1    0    0    -1  
$EndComp
$Comp
L power:GND #PWR?
U 1 1
P 4900 5700
AR Path="/5FFDB439" Ref="#PWR?"  Part="1" 
AR Path="/5D0C5174/5FFDB439" Ref="#PWR0241"  Part="1" 
F 0 "#PWR0241" H 4900 5450 50  0001 C CNN
F 1 "GND" H 4905 5527 50  0001 C CNN
F 2 "" H 4900 5700 50  0001 C CNN
F 3 "" H 4900 5700 50  0001 C CNN
	1    4900 5700
	1    0    0    -1  
$EndComp
Wire Wire Line
	4900 5500 4900 5450
Connection ~ 4900 5450
Wire Wire Line
	4900 5450 4550 5450
$Comp
L Device:C_Small C?
U 1 1
P 4200 2900
AR Path="/5FB9C36C" Ref="C?"  Part="1" 
AR Path="/5E3E1DDC/5FB9C36C" Ref="C?"  Part="1" 
AR Path="/5E55B73C/5FB9C36C" Ref="C?"  Part="1" 
AR Path="/5D80E8D8/5FB9C36C" Ref="C?"  Part="1" 
AR Path="/5D0C5174/5FB9C36C" Ref="C221"  Part="1" 
F 0 "C221" H 4108 2854 50  0000 R CNN
F 1 "10p" H 4108 2945 50  0000 R CNN
F 2 "passive:C_0402" H 4200 2900 50  0001 C CNN
F 3 "~" H 4200 2900 50  0001 C CNN
F 4 "C0G,50V" H 4200 2900 50  0001 C CNN "Comment"
F 5 "" H 4200 2900 50  0001 C CNN "Tolerance"
F 6 "GCM1555C1H150JA16D" H 4200 2900 50  0001 C CNN "MFPN"
F 7 "Murata Electronics" H 4200 2900 50  0001 C CNN "Manufacturer"
	1    4200 2900
	-1   0    0    1   
$EndComp
Wire Wire Line
	4200 2800 4200 2750
Connection ~ 4200 2750
Wire Wire Line
	4200 2750 4550 2750
Wire Wire Line
	4200 3000 4200 3100
Wire Wire Line
	4200 3100 4000 3100
$Comp
L Device:C_Small C?
U 1 1
P 4200 3800
AR Path="/5FBA42ED" Ref="C?"  Part="1" 
AR Path="/5E3E1DDC/5FBA42ED" Ref="C?"  Part="1" 
AR Path="/5E55B73C/5FBA42ED" Ref="C?"  Part="1" 
AR Path="/5D80E8D8/5FBA42ED" Ref="C?"  Part="1" 
AR Path="/5D0C5174/5FBA42ED" Ref="C222"  Part="1" 
F 0 "C222" H 4108 3754 50  0000 R CNN
F 1 "10p" H 4108 3845 50  0000 R CNN
F 2 "passive:C_0402" H 4200 3800 50  0001 C CNN
F 3 "~" H 4200 3800 50  0001 C CNN
F 4 "C0G,50V" H 4200 3800 50  0001 C CNN "Comment"
F 5 "" H 4200 3800 50  0001 C CNN "Tolerance"
F 6 "GCM1555C1H150JA16D" H 4200 3800 50  0001 C CNN "MFPN"
F 7 "Murata Electronics" H 4200 3800 50  0001 C CNN "Manufacturer"
	1    4200 3800
	-1   0    0    1   
$EndComp
Wire Wire Line
	4200 3700 4200 3650
Wire Wire Line
	4200 3900 4200 4000
Wire Wire Line
	4200 4000 4000 4000
$Comp
L Device:C_Small C?
U 1 1
P 4200 4700
AR Path="/5FBA6D36" Ref="C?"  Part="1" 
AR Path="/5E3E1DDC/5FBA6D36" Ref="C?"  Part="1" 
AR Path="/5E55B73C/5FBA6D36" Ref="C?"  Part="1" 
AR Path="/5D80E8D8/5FBA6D36" Ref="C?"  Part="1" 
AR Path="/5D0C5174/5FBA6D36" Ref="C223"  Part="1" 
F 0 "C223" H 4108 4654 50  0000 R CNN
F 1 "10p" H 4108 4745 50  0000 R CNN
F 2 "passive:C_0402" H 4200 4700 50  0001 C CNN
F 3 "~" H 4200 4700 50  0001 C CNN
F 4 "C0G,50V" H 4200 4700 50  0001 C CNN "Comment"
F 5 "" H 4200 4700 50  0001 C CNN "Tolerance"
F 6 "GCM1555C1H150JA16D" H 4200 4700 50  0001 C CNN "MFPN"
F 7 "Murata Electronics" H 4200 4700 50  0001 C CNN "Manufacturer"
	1    4200 4700
	-1   0    0    1   
$EndComp
Wire Wire Line
	4200 4600 4200 4550
Wire Wire Line
	4200 4800 4200 4900
Wire Wire Line
	4200 4900 4000 4900
$Comp
L Device:C_Small C?
U 1 1
P 4200 5600
AR Path="/5FBA9A8A" Ref="C?"  Part="1" 
AR Path="/5E3E1DDC/5FBA9A8A" Ref="C?"  Part="1" 
AR Path="/5E55B73C/5FBA9A8A" Ref="C?"  Part="1" 
AR Path="/5D80E8D8/5FBA9A8A" Ref="C?"  Part="1" 
AR Path="/5D0C5174/5FBA9A8A" Ref="C224"  Part="1" 
F 0 "C224" H 4108 5554 50  0000 R CNN
F 1 "10p" H 4108 5645 50  0000 R CNN
F 2 "passive:C_0402" H 4200 5600 50  0001 C CNN
F 3 "~" H 4200 5600 50  0001 C CNN
F 4 "C0G,50V" H 4200 5600 50  0001 C CNN "Comment"
F 5 "" H 4200 5600 50  0001 C CNN "Tolerance"
F 6 "GCM1555C1H150JA16D" H 4200 5600 50  0001 C CNN "MFPN"
F 7 "Murata Electronics" H 4200 5600 50  0001 C CNN "Manufacturer"
	1    4200 5600
	-1   0    0    1   
$EndComp
Wire Wire Line
	4200 5500 4200 5450
Wire Wire Line
	4200 5700 4200 5800
Wire Wire Line
	4200 5800 4000 5800
Connection ~ 4200 5450
Wire Wire Line
	4200 5450 4550 5450
Connection ~ 4200 4550
Wire Wire Line
	4200 4550 4550 4550
Connection ~ 4200 3650
Wire Wire Line
	4200 3650 4550 3650
Text Notes 2750 2100 0    50   ~ 0
DESIGN NOTE:\n2A of current per rail.
Wire Notes Line
	2700 1900 3650 1900
Wire Notes Line
	3650 1900 3650 2150
Wire Notes Line
	3650 2150 2700 2150
Wire Notes Line
	2700 2150 2700 1900
$Comp
L power:PWR_FLAG #FLG0101
U 1 1
P 4900 2750
F 0 "#FLG0101" H 4900 2825 50  0001 C CNN
F 1 "PWR_FLAG" H 4900 2923 50  0000 C CNN
F 2 "" H 4900 2750 50  0001 C CNN
F 3 "~" H 4900 2750 50  0001 C CNN
	1    4900 2750
	1    0    0    -1  
$EndComp
$Comp
L power:PWR_FLAG #FLG0102
U 1 1
P 4550 3650
F 0 "#FLG0102" H 4550 3725 50  0001 C CNN
F 1 "PWR_FLAG" H 4550 3823 50  0000 C CNN
F 2 "" H 4550 3650 50  0001 C CNN
F 3 "~" H 4550 3650 50  0001 C CNN
	1    4550 3650
	1    0    0    -1  
$EndComp
$Comp
L power:PWR_FLAG #FLG0103
U 1 1
P 4550 4550
F 0 "#FLG0103" H 4550 4625 50  0001 C CNN
F 1 "PWR_FLAG" H 4550 4723 50  0000 C CNN
F 2 "" H 4550 4550 50  0001 C CNN
F 3 "~" H 4550 4550 50  0001 C CNN
	1    4550 4550
	1    0    0    -1  
$EndComp
$Comp
L power:PWR_FLAG #FLG0104
U 1 1
P 4900 5450
F 0 "#FLG0104" H 4900 5525 50  0001 C CNN
F 1 "PWR_FLAG" H 4900 5623 50  0000 C CNN
F 2 "" H 4900 5450 50  0001 C CNN
F 3 "~" H 4900 5450 50  0001 C CNN
	1    4900 5450
	1    0    0    -1  
$EndComp
$Comp
L Device:R_Small R?
U 1 1
P 4000 5950
AR Path="/5D80E8D8/60B0A00E" Ref="R?"  Part="1" 
AR Path="/5D421130/60B0A00E" Ref="R?"  Part="1" 
AR Path="/5D568428/60B0A00E" Ref="R?"  Part="1" 
AR Path="/60B0A00E" Ref="R?"  Part="1" 
AR Path="/5FCC988C/60B0A00E" Ref="R?"  Part="1" 
AR Path="/5D0C5174/60B0A00E" Ref="R208"  Part="1" 
F 0 "R208" H 3942 5904 50  0000 R CNN
F 1 "82k" H 3942 5995 50  0000 R CNN
F 2 "passive:R_0402" H 4000 5950 50  0001 C CNN
F 3 "~" H 4000 5950 50  0001 C CNN
	1    4000 5950
	1    0    0    1   
$EndComp
Text Notes 4100 4200 0    50   ~ 0
120k for 1.35V
$EndSCHEMATC
